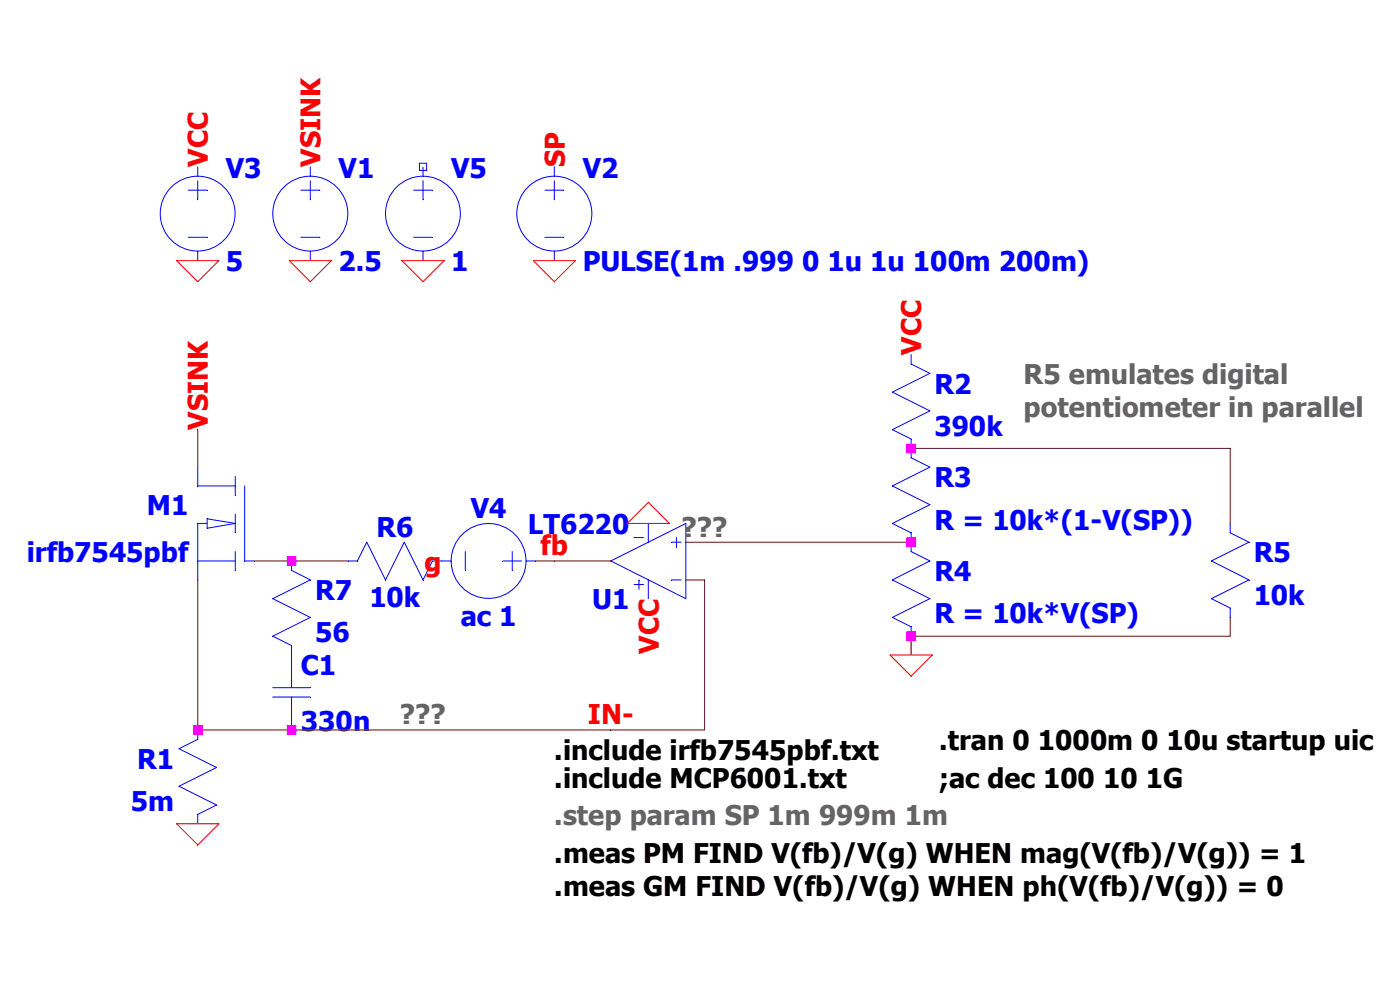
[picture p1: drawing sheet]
<svg xmlns="http://www.w3.org/2000/svg" width="297mm" height="210mm" viewBox="0 0 297 210" stroke-linecap="round" stroke-linejoin="round" font-family="sans-serif">
<path d="M42 172.8v2" fill="none" stroke="#00f" stroke-width=".21"/>
<path d="M45.9 170.8l-3.9 2" fill="none" stroke="#00f" stroke-width=".21"/>
<path d="M38 166.8l7.9 4" fill="none" stroke="#00f" stroke-width=".21"/>
<path d="M45.9 162.8l-7.9 4" fill="none" stroke="#00f" stroke-width=".21"/>
<path d="M38 158.8l7.9 4" fill="none" stroke="#00f" stroke-width=".21"/>
<path d="M42 154.9v1.9" fill="none" stroke="#00f" stroke-width=".21"/>
<path d="M42 156.8l-4 2" fill="none" stroke="#00f" stroke-width=".21"/>
<path d="M63.8 40.3h4.1" fill="none" stroke="#00f" stroke-width=".21"/>
<path d="M63.8 50.3h4.1" fill="none" stroke="#00f" stroke-width=".21"/>
<path d="M65.8 38.4v4" fill="none" stroke="#00f" stroke-width=".21"/>
<path d="M65.8 53.3v2" fill="none" stroke="#00f" stroke-width=".21"/>
<path d="M65.8 35.4v2" fill="none" stroke="#00f" stroke-width=".21"/>
<g fill="none" stroke="#00f" stroke-width=".21">
<path d="M115.6 40.3h4"/>
<circle cx="65.8" cy="45.3" r="7.9"/>
</g>
<path d="M115.6 50.3h4" fill="none" stroke="#00f" stroke-width=".21"/>
<path d="M117.6 38.4v4" fill="none" stroke="#00f" stroke-width=".21"/>
<path d="M117.6 53.3v2" fill="none" stroke="#00f" stroke-width=".21"/>
<path d="M117.6 35.4v2" fill="none" stroke="#00f" stroke-width=".21"/>
<g fill="none" stroke="#00f" stroke-width=".21">
<path d="M40 40.3h3.9"/>
<circle cx="117.6" cy="45.3" r="7.9"/>
</g>
<path d="M40 50.3h3.9" fill="none" stroke="#00f" stroke-width=".21"/>
<path d="M42 38.4v4" fill="none" stroke="#00f" stroke-width=".21"/>
<path d="M42 53.3v2" fill="none" stroke="#00f" stroke-width=".21"/>
<path d="M42 35.4v2" fill="none" stroke="#00f" stroke-width=".21"/>
<g fill="none" stroke="#00f" stroke-width=".21">
<path d="M193.3 93.1v2"/>
<circle cx="41.9" cy="45.3" r="7.9"/>
</g>
<path d="M189.3 91.1l4 2" fill="none" stroke="#00f" stroke-width=".21"/>
<path d="M197.3 87.2l-8 3.9" fill="none" stroke="#00f" stroke-width=".21"/>
<path d="M189.3 83.2l8 4" fill="none" stroke="#00f" stroke-width=".21"/>
<path d="M197.3 79.2l-8 4" fill="none" stroke="#00f" stroke-width=".21"/>
<path d="M193.3 75.2v2" fill="none" stroke="#00f" stroke-width=".21"/>
<path d="M193.3 77.2l4 2" fill="none" stroke="#00f" stroke-width=".21"/>
<path d="M42 111v12" fill="none" stroke="#00f" stroke-width=".21"/>
<path d="M42 119h7.9" fill="none" stroke="#00f" stroke-width=".21"/>
<path d="M42 111h1.9" fill="none" stroke="#00f" stroke-width=".21"/>
<path d="M43.9 110.1l6 .9" fill="none" stroke="#00f" stroke-width=".21"/>
<path d="M49.9 111l-6 1.1" fill="none" stroke="#00f" stroke-width=".21"/>
<path d="M43.9 110.1v2" fill="none" stroke="#00f" stroke-width=".21"/>
<path d="M49.9 101.1v4" fill="none" stroke="#00f" stroke-width=".21"/>
<path d="M49.9 109.1v3.9" fill="none" stroke="#00f" stroke-width=".21"/>
<path d="M49.9 117v4" fill="none" stroke="#00f" stroke-width=".21"/>
<path d="M51.9 119h2" fill="none" stroke="#00f" stroke-width=".21"/>
<path d="M51.9 103.1v15.9" fill="none" stroke="#00f" stroke-width=".21"/>
<path d="M42 103.1h7.9" fill="none" stroke="#00f" stroke-width=".21"/>
<path d="M42 99.1v4" fill="none" stroke="#00f" stroke-width=".21"/>
<path d="M193.3 113v2" fill="none" stroke="#00f" stroke-width=".21"/>
<path d="M189.3 111l4 2" fill="none" stroke="#00f" stroke-width=".21"/>
<path d="M197.3 107.1l-8 3.9" fill="none" stroke="#00f" stroke-width=".21"/>
<path d="M189.3 103.1l8 4" fill="none" stroke="#00f" stroke-width=".21"/>
<path d="M197.3 99.1l-8 4" fill="none" stroke="#00f" stroke-width=".21"/>
<path d="M193.3 95.1v2" fill="none" stroke="#00f" stroke-width=".21"/>
<path d="M193.3 97.1l4 2" fill="none" stroke="#00f" stroke-width=".21"/>
<path d="M193.3 133v2" fill="none" stroke="#00f" stroke-width=".21"/>
<path d="M189.3 131l4 2" fill="none" stroke="#00f" stroke-width=".21"/>
<path d="M197.3 127l-8 4" fill="none" stroke="#00f" stroke-width=".21"/>
<path d="M189.3 123l8 4" fill="none" stroke="#00f" stroke-width=".21"/>
<path d="M197.3 119l-8 4" fill="none" stroke="#00f" stroke-width=".21"/>
<path d="M193.3 115v2" fill="none" stroke="#00f" stroke-width=".21"/>
<path d="M193.3 117l4 2" fill="none" stroke="#00f" stroke-width=".21"/>
<path d="M261 129v2" fill="none" stroke="#00f" stroke-width=".21"/>
<path d="M257 127l4 2" fill="none" stroke="#00f" stroke-width=".21"/>
<path d="M265 123l-8 4" fill="none" stroke="#00f" stroke-width=".21"/>
<path d="M257 119l8 4" fill="none" stroke="#00f" stroke-width=".21"/>
<path d="M265 115l-8 4" fill="none" stroke="#00f" stroke-width=".21"/>
<path d="M261 111v2" fill="none" stroke="#00f" stroke-width=".21"/>
<path d="M261 113l4 2" fill="none" stroke="#00f" stroke-width=".21"/>
<path d="M108.7 117v4" fill="none" stroke="#00f" stroke-width=".21"/>
<path d="M98.7 117v4" fill="none" stroke="#00f" stroke-width=".21"/>
<path d="M106.7 119h4" fill="none" stroke="#00f" stroke-width=".21"/>
<path d="M93.7 119h2" fill="none" stroke="#00f" stroke-width=".21"/>
<path d="M111.6 119h2" fill="none" stroke="#00f" stroke-width=".21"/>
<g fill="none" stroke="#00f" stroke-width=".21">
<path d="M73.8 119h2"/>
<circle cx="103.7" cy="119" r="7.9"/>
</g>
<path d="M77.8 115l-2 4" fill="none" stroke="#00f" stroke-width=".21"/>
<path d="M77.8 115l4 8" fill="none" stroke="#00f" stroke-width=".21"/>
<path d="M85.8 115l-4 8" fill="none" stroke="#00f" stroke-width=".21"/>
<path d="M85.8 115l3.9 8" fill="none" stroke="#00f" stroke-width=".21"/>
<path d="M91.7 119h2" fill="none" stroke="#00f" stroke-width=".21"/>
<path d="M91.7 119l-2 4" fill="none" stroke="#00f" stroke-width=".21"/>
<path d="M87.8 40.3h3.9" fill="none" stroke="#00f" stroke-width=".21"/>
<path d="M87.8 50.3h3.9" fill="none" stroke="#00f" stroke-width=".21"/>
<path d="M89.7 38.4v4" fill="none" stroke="#00f" stroke-width=".21"/>
<path d="M89.7 53.3v2" fill="none" stroke="#00f" stroke-width=".21"/>
<path d="M89.7 35.4v2" fill="none" stroke="#00f" stroke-width=".21"/>
<g fill="none" stroke="#00f" stroke-width=".21">
<path d="M89 34.6h1.5"/>
<circle cx="89.7" cy="45.3" r="7.9"/>
</g>
<path d="M90.5 34.6v1.6" fill="none" stroke="#00f" stroke-width=".21"/>
<path d="M89 36.2h1.5" fill="none" stroke="#00f" stroke-width=".21"/>
<path d="M89 34.6v1.6" fill="none" stroke="#00f" stroke-width=".21"/>
<path d="M129.6 119l15.9 8" fill="none" stroke="#00f" stroke-width=".21"/>
<path d="M145.5 111l-15.9 8" fill="none" stroke="#00f" stroke-width=".21"/>
<path d="M145.5 111v16" fill="none" stroke="#00f" stroke-width=".21"/>
<path d="M142.5 123h2" fill="none" stroke="#00f" stroke-width=".21"/>
<path d="M142.5 115h2" fill="none" stroke="#00f" stroke-width=".21"/>
<path d="M143.5 114v2" fill="none" stroke="#00f" stroke-width=".21"/>
<path d="M137.5 123v4" fill="none" stroke="#00f" stroke-width=".21"/>
<path d="M137.5 111v4" fill="none" stroke="#00f" stroke-width=".21"/>
<path d="M134.5 124h2" fill="none" stroke="#00f" stroke-width=".21"/>
<path d="M135.6 123v2" fill="none" stroke="#00f" stroke-width=".21"/>
<path d="M134.5 114h2" fill="none" stroke="#00f" stroke-width=".21"/>
<path d="M61.8 147.9v7" fill="none" stroke="#00f" stroke-width=".21"/>
<path d="M61.8 138.9v7" fill="none" stroke="#00f" stroke-width=".21"/>
<path d="M57.9 145.9h7.9" fill="none" stroke="#00f" stroke-width=".21"/>
<path d="M57.9 147.9h7.9" fill="none" stroke="#00f" stroke-width=".21"/>
<path d="M61.8 136.9v2" fill="none" stroke="#00f" stroke-width=".21"/>
<path d="M57.9 135l3.9 1.9" fill="none" stroke="#00f" stroke-width=".21"/>
<path d="M65.8 131l-7.9 4" fill="none" stroke="#00f" stroke-width=".21"/>
<path d="M57.9 127l7.9 4" fill="none" stroke="#00f" stroke-width=".21"/>
<path d="M65.8 123l-7.9 4" fill="none" stroke="#00f" stroke-width=".21"/>
<path d="M61.8 119v2" fill="none" stroke="#00f" stroke-width=".21"/>
<path d="M61.8 121l4 2" fill="none" stroke="#00f" stroke-width=".21"/>
<path d="M37.5 174.8h8.9" fill="none" stroke="#f00" stroke-width=".21"/>
<path d="M46.4 174.8l-4.4 4.4" fill="none" stroke="#f00" stroke-width=".21"/>
<path d="M37.5 174.8l4.5 4.4" fill="none" stroke="#f00" stroke-width=".21"/>
<path d="M133.1 111h8.9" fill="none" stroke="#f00" stroke-width=".21"/>
<path d="M137.5 106.6l4.5 4.4" fill="none" stroke="#f00" stroke-width=".21"/>
<path d="M137.5 106.6l-4.4 4.4" fill="none" stroke="#f00" stroke-width=".21"/>
<path d="M61.4 55.3h8.9" fill="none" stroke="#f00" stroke-width=".21"/>
<path d="M70.3 55.3l-4.5 4.5" fill="none" stroke="#f00" stroke-width=".21"/>
<path d="M61.4 55.3l4.4 4.5" fill="none" stroke="#f00" stroke-width=".21"/>
<path d="M113.2 55.3h8.9" fill="none" stroke="#f00" stroke-width=".21"/>
<path d="M122.1 55.3l-4.5 4.5" fill="none" stroke="#f00" stroke-width=".21"/>
<path d="M113.2 55.3l4.4 4.5" fill="none" stroke="#f00" stroke-width=".21"/>
<path d="M37.5 55.3h8.9" fill="none" stroke="#f00" stroke-width=".21"/>
<path d="M46.4 55.3l-4.4 4.5" fill="none" stroke="#f00" stroke-width=".21"/>
<path d="M37.5 55.3l4.5 4.5" fill="none" stroke="#f00" stroke-width=".21"/>
<path d="M188.8 138.9h9" fill="none" stroke="#f00" stroke-width=".21"/>
<path d="M197.8 138.9l-4.5 4.5" fill="none" stroke="#f00" stroke-width=".21"/>
<path d="M188.8 138.9l4.5 4.5" fill="none" stroke="#f00" stroke-width=".21"/>
<path d="M85.3 55.3h8.9" fill="none" stroke="#f00" stroke-width=".21"/>
<path d="M94.2 55.3l-4.5 4.5" fill="none" stroke="#f00" stroke-width=".21"/>
<path d="M85.3 55.3l4.4 4.5" fill="none" stroke="#f00" stroke-width=".21"/>
<path d="M193.3 95.1h67.7" fill="none" stroke="#640000" stroke-width=".21"/>
<path d="M42 91.1v8" fill="none" stroke="#640000" stroke-width=".21"/>
<path d="M261 95.1v15.9" fill="none" stroke="#640000" stroke-width=".21"/>
<path d="M145.5 115h47.8" fill="none" stroke="#640000" stroke-width=".21"/>
<path d="M53.9 119h7.9" fill="none" stroke="#640000" stroke-width=".21"/>
<path d="M61.8 119h12" fill="none" stroke="#640000" stroke-width=".21"/>
<path d="M113.6 119h4" fill="none" stroke="#640000" stroke-width=".21"/>
<path d="M117.6 119h12" fill="none" stroke="#640000" stroke-width=".21"/>
<path d="M145.5 123h4" fill="none" stroke="#640000" stroke-width=".21"/>
<path d="M261 131v4" fill="none" stroke="#640000" stroke-width=".21"/>
<path d="M193.3 135h67.7" fill="none" stroke="#640000" stroke-width=".21"/>
<path d="M193.3 135v3.9" fill="none" stroke="#640000" stroke-width=".21"/>
<path d="M42 123v31.9" fill="none" stroke="#640000" stroke-width=".21"/>
<path d="M42 154.9h19.8" fill="none" stroke="#640000" stroke-width=".21"/>
<path d="M61.8 154.9h67.8" fill="none" stroke="#640000" stroke-width=".21"/>
<path d="M149.5 123v31.9" fill="none" stroke="#640000" stroke-width=".21"/>
<path d="M129.6 154.9h19.9" fill="none" stroke="#640000" stroke-width=".21"/>
<path d="M40.9 153.8h2.1v2.1h-2.1zM60.8 118h2.1v2.1h-2.1zM60.8 153.8h2.1v2.1h-2.1zM192.3 94.1h2.1v2.1h-2.1zM192.3 114h2.1v2.1h-2.1zM192.3 133.9h2.1v2.1h-2.1z" fill-rule="evenodd" fill="#f0f"/>
<g font-size="5.8" fill="#f00">
<text x="44.1" y="35.4" transform="rotate(-90 44.1 35.4)">VCC</text>
<text x="68" y="35.4" transform="rotate(-90 68 35.4)">VSINK</text>
<text x="119.8" y="35.4" transform="rotate(-90 119.8 35.4)">SP</text>
<text x="195.5" y="75.2" transform="rotate(-90 195.5 75.2)">VCC</text>
<text x="44.1" y="91.1" transform="rotate(-90 44.1 91.1)">VSINK</text>
<text x="114.7" y="117.8">fb</text>
<text x="90.1" y="121.3">g</text>
<text x="139.8" y="138.6" transform="rotate(-90 139.8 138.6)">VCC</text>
<text x="124.7" y="153.7">IN-</text>
</g>
<g font-size="5.8" fill="#00f">
<text x="47.9" y="37.7">V3</text>
<text x="71.8" y="37.7">V1</text>
<text x="95.7" y="37.7">V5</text>
<text x="123.6" y="37.7">V2</text>
<text x="47.9" y="57.6">5</text>
<text x="71.8" y="57.6">2.5</text>
<text x="95.7" y="57.6">1</text>
<text x="123.6" y="57.6">PULSE(1m .999 0 1u 1u 100m 200m)</text>
<text x="198.2" y="83.5">R2</text>
<text x="198.2" y="92.4">390k</text>
<text x="198.2" y="103.4">R3</text>
<text x="31.2" y="109.3">M1</text>
<text x="79.8" y="113.8">R6</text>
<text x="99.9" y="109.9">V4</text>
<text x="112" y="113.3">LT6220</text>
<text x="198.2" y="112.4">R = 10k*(1-V(SP))</text>
<text x="5.7" y="119.3">irfb7545pbf</text>
<text x="266" y="119.3">R5</text>
<text x="198.2" y="123.3">R4</text>
<text x="66.8" y="127.3">R7</text>
<text x="78.4" y="128.8">10k</text>
<text x="125.6" y="129.3">U1</text>
<text x="266" y="128.3">10k</text>
<text x="66.8" y="136.2">56</text>
<text x="97.7" y="132.8">ac 1</text>
<text x="198.2" y="132.2">R = 10k*V(SP)</text>
<text x="63.8" y="143.2">C1</text>
<text x="63.8" y="155.2">330n</text>
<text x="29.1" y="163.1">R1</text>
<text x="27.8" y="172.1">5m</text>
</g>
<g font-size="5.8" fill="#646464">
<text x="217.2" y="81.5">R5 emulates digital</text>
<text x="217.2" y="88.4">potentiometer in parallel</text>
<text x="144.6" y="113.8">???</text>
<text x="84.8" y="153.7">???</text>
<text x="117.6" y="175">.step param SP 1m 999m 1m</text>
</g>
<g font-size="5.8">
<text x="117.6" y="161.1">.include irfb7545pbf.txt</text>
<text x="199.3" y="159.1">.tran 0 1000m 0 10u startup uic</text>
<text x="117.6" y="167.1">.include MCP6001.txt</text>
<text x="199.3" y="167.1">;ac dec 100 10 1G</text>
<text x="117.6" y="183">.meas PM FIND V(fb)/V(g) WHEN mag(V(fb)/V(g)) = 1</text>
<text x="117.6" y="190">.meas GM FIND V(fb)/V(g) WHEN ph(V(fb)/V(g)) = 0</text>
</g>
</svg>
